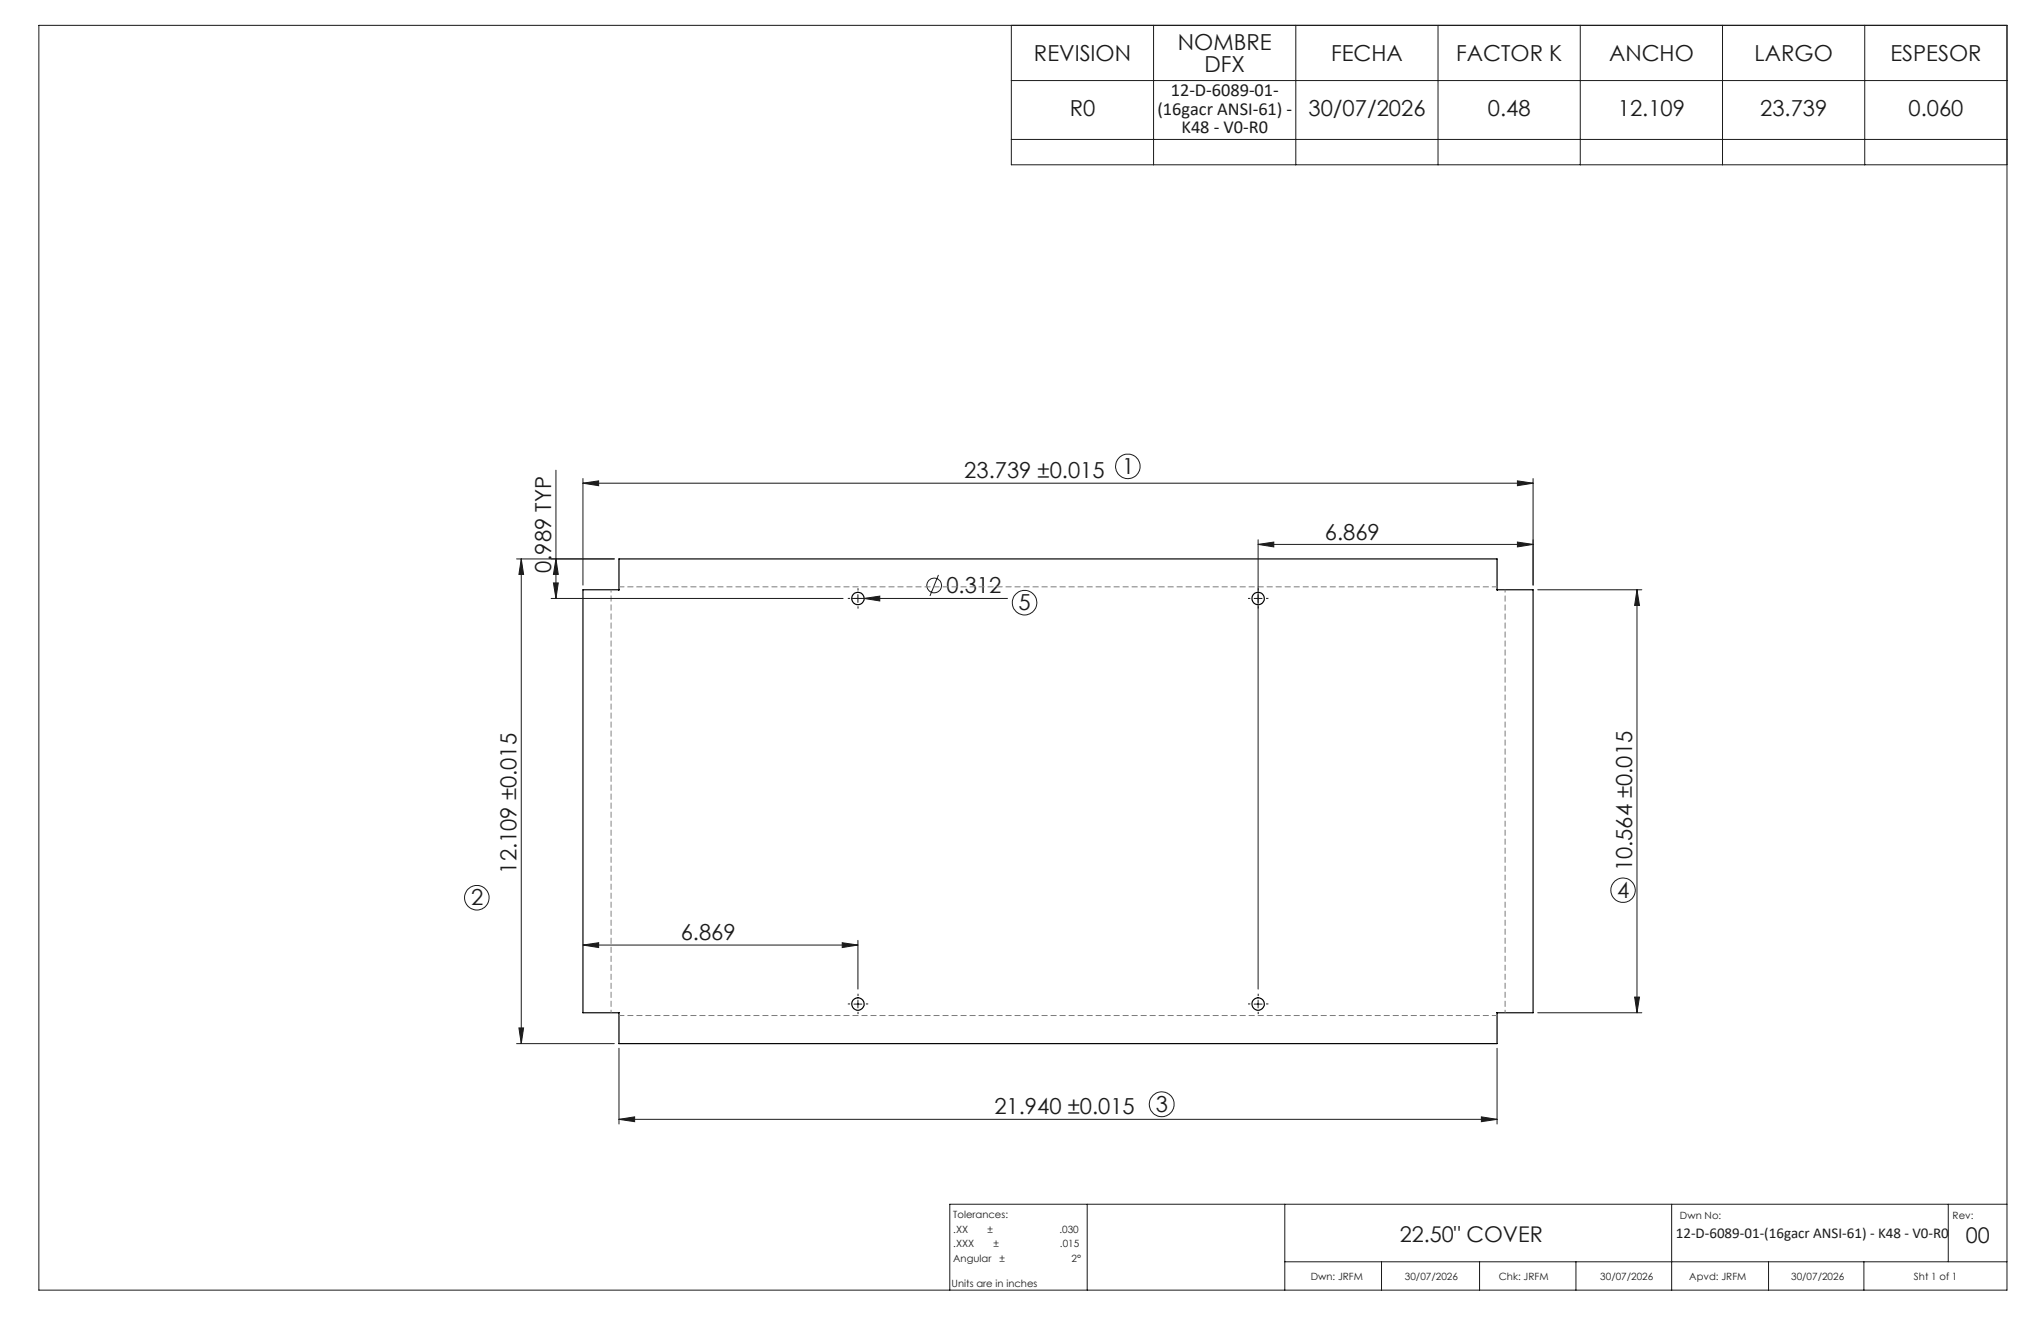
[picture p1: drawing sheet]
<svg xmlns="http://www.w3.org/2000/svg" width="432mm" height="279mm" viewBox="0 0 432 279" stroke-linecap="round" stroke-linejoin="round" font-family="sans-serif">
<g fill="none" stroke="#191924" stroke-width=".21">
<path d="M8.2 5.4h416.4v267.5h-416.4zM214 5.4v29.5h210.6M214 17h210.6M244.1 5.4v29.5M274.1 5.4v29.5M304.2 5.4v29.5M334.3 5.4v29.5M364.4 5.4v29.5M394.5 5.4v29.5M214 29.5h210.6M117.6 99.4v27.2M109.3 118.2h20.7"/>
<path d="M110.3 118.2l.5 3.3h-1zM110.3 118.2v102.5M117.6 118.2l.5 3.3h-1zM123.3 102.2l3.3-.5v1zM123.3 101.2v22.6M123.3 102.2h201M266.2 115.1l3.3-.4v1zM266.2 114.2v95M266.2 115.1h58.1M321 101.7l3.3 .5-3.3 .5zM321 114.7l3.3 .4-3.3 .6zM324.3 101.2v22.6"/>
<path d="M116.6 126.6h61.8M117.1 123.3h1l-.5 3.3zM180.2 126.6h32.9M181.5 125.8v1.6M182.8 126.6l3.3-.5v1zM198.5 121.6l-1.8 4.4M265.3 126.6h1.7M325.3 124.7h22M346.3 124.7l.6 3.4h-1.1zM346.3 124.7v89.5M123.3 199.9l3.3-.5v1zM123.3 199.9h58.2"/>
<path d="M178.2 199.4l3.3 .5-3.3 .5zM181.5 198.9v10.3M109.8 217.4h1l-.5 3.3zM180.7 212.4h1.7M181.5 211.5v1.7M265.3 212.4h1.7M266.2 211.5v1.7M325.3 214.2h22M345.8 210.9h1.1l-.6 3.3zM109.3 220.7h20.7M131 236.7l3.3-.5v1zM131 221.7v16"/>
<path d="M131 236.7h185.7M313.4 236.2l3.3 .5-3.3 .5zM316.7 221.7v16M230 254.7v18.2M271.8 254.7v18.2M353.7 254.7v18.2M412.2 254.7v12.2M424.6 254.7h-223.7v18.2M271.8 266.9h152.8M292.3 266.9v6M313 266.9v6M333.4 266.9v6"/>
<path d="M374.2 266.9v6M394.3 266.9v6"/>
<circle cx="238.6" cy="98.6" r="2.6"/>
<circle cx="197.7" cy="123.8" r="1.56"/>
<circle cx="216.8" cy="127.5" r="2.61"/>
<circle cx="100.9" cy="189.9" r="2.6"/>
<circle cx="343.4" cy="188.3" r="2.59"/>
<circle cx="245.8" cy="233.5" r="2.62"/>
</g>
<g fill="none" stroke="#000" stroke-width=".25">
<path d="M123.3 124.7l7.7 .1v-6.6h185.7v6.6l7.6-.1v89.5h-7.6v6.5h-185.7v-6.5h-7.7z"/>
<circle cx="181.5" cy="126.6" r="1.31"/>
<circle cx="266.2" cy="126.6" r="1.31"/>
<circle cx="181.5" cy="212.3" r="1.31"/>
<circle cx="266.2" cy="212.3" r="1.31"/>
</g>
<g fill="none" stroke="#191924" stroke-width=".21" stroke-dasharray="15.2 1.3 1.3 1.3" stroke-linecap="butt">
<path d="M179.9 126.6h-.5M181.5 128.2v.5M181.5 124.9v-.5M183.2 126.6h.5M264.5 126.6h-.5M266.2 128.2v.5M266.2 124.9v-.5M267.9 126.6h.4M179.9 212.3h-.5M181.5 214v.5M181.5 210.7v-.5M183.2 212.3h.5"/>
<path d="M264.5 212.3h-.5M266.2 214v.5M266.2 210.7v-.5M267.9 212.3h.4"/>
</g>
<path d="M316.7 124.1h-185.7M131 214.8h185.7" fill="none" stroke="#808080" stroke-width=".21" stroke-dasharray="1.3 .6" stroke-dashoffset=".1" stroke-linecap="butt"/>
<path d="M129.3 124.7v89.5M318.4 214.2v-89.5" fill="none" stroke="#808080" stroke-width=".21" stroke-dasharray="1.3 .6" stroke-dashoffset=".7" stroke-linecap="butt"/>
<g fill="#191924">
<path d="M182.8 126.6l3.3-.5v1z"/>
<path d="M123.3 102.2l3.3-.5v1zM321 101.7l3.3 .5-3.3 .5z"/>
<path d="M313.4 236.2l3.3 .5-3.3 .5zM131 236.7l3.3-.5v1zM178.2 199.4l3.3 .5-3.3 .5zM123.3 199.9l3.3-.5v1zM321 114.7l3.3 .4-3.3 .6zM266.2 115.1l3.3-.4v1z"/>
<path d="M117.1 123.3h1l-.5 3.3zM117.6 118.2l.5 3.3h-1z"/>
<path d="M110.3 118.2l.5 3.3h-1zM109.8 217.4h1l-.5 3.3zM346.3 124.7l.6 3.4h-1.1zM345.8 210.9h1.1l-.6 3.3z"/>
</g>
<g font-size="4.7" fill="#191924">
<text x="249.2" y="10.6">NOMBRE</text>
<text x="218.8" y="12.9">REVISION</text>
<text x="254.8" y="15.1">DFX</text>
<text x="281.6" y="12.9">FECHA</text>
<text x="308.1" y="12.9">FACTOR K</text>
<text x="340.4" y="12.9">ANCHO</text>
<text x="371.2" y="12.9">LARGO</text>
<text x="399.9" y="12.9">ESPESOR</text>
<text x="226.3" y="24.5">R0</text>
<text x="276.8" y="24.5">30/07/2026</text>
<text x="314.8" y="24.5">0.48</text>
<text x="342.3" y="24.5">12.109</text>
<text x="372.4" y="24.5">23.739</text>
<text x="403.8" y="24.5">0.060</text>
<text x="204" y="101.2">23.739 ±0.015</text>
<text x="237.4" y="100.2">1</text>
<text x="280.3" y="114.1">6.869</text>
<text x="116.6" y="121.2" transform="rotate(-90 116.6 121.2)">0.989 TYP</text>
<text x="200.2" y="125.5">0.312</text>
<text x="215.5" y="129.1">5</text>
<text x="109.3" y="184.8" transform="rotate(-90 109.3 184.8)">12.109 ±0.015</text>
<text x="345.3" y="184.3" transform="rotate(-90 345.3 184.3)">10.564 ±0.015</text>
<text x="99.7" y="191.4">2</text>
<text x="342.1" y="189.9">4</text>
<text x="144" y="198.9">6.869</text>
<text x="210.4" y="235.7">21.940 ±0.015</text>
<text x="244.5" y="235.2">3</text>
</g>
<g font-size="4.6" fill="#191924">
<text x="296.1" y="262.7">22.50&quot; COVER</text>
<text x="415.9" y="263">00</text>
</g>
<g font-size="3.9" fill="#191924">
<text x="247.7" y="20.3">12-D-6089-01-</text>
<text x="244.9" y="24.2">(16gacr ANSI-61) -</text>
<text x="250" y="28.1">K48 - V0-R0</text>
</g>
<text font-size="3.2" fill="#191924" x="354.5" y="261.8">12-D-6089-01-(16gacr ANSI-61) - K48 - V0-R0</text>
<g font-size="2.1" fill="#191924">
<text x="201.7" y="257.6">Tolerances:</text>
<text x="355.4" y="257.8">Dwn No:</text>
<text x="413.1" y="257.8">Rev:</text>
<text x="201.7" y="260.7">.XX</text>
<text x="201.7" y="263.9">.XXX</text>
<text x="208.9" y="260.7">±</text>
<text x="210.2" y="263.9">±</text>
<text x="224.1" y="260.7">.030</text>
<text x="224.3" y="263.9">.015</text>
<text x="201.7" y="267">Angular</text>
<text x="211.5" y="267">±</text>
<text x="226.7" y="267">2°</text>
<text x="201.3" y="272.3">Units are in inches</text>
<text x="277.3" y="270.7">Dwn: JRFM</text>
<text x="297.2" y="270.7">30/07/2026</text>
<text x="317.1" y="270.7">Chk: JRFM</text>
<text x="338.6" y="270.7">30/07/2026</text>
<text x="357.4" y="270.7">Apvd: JRFM</text>
<text x="378.9" y="270.7">30/07/2026</text>
<text x="404.9" y="270.7">Sht 1 of 1</text>
</g>
</svg>
